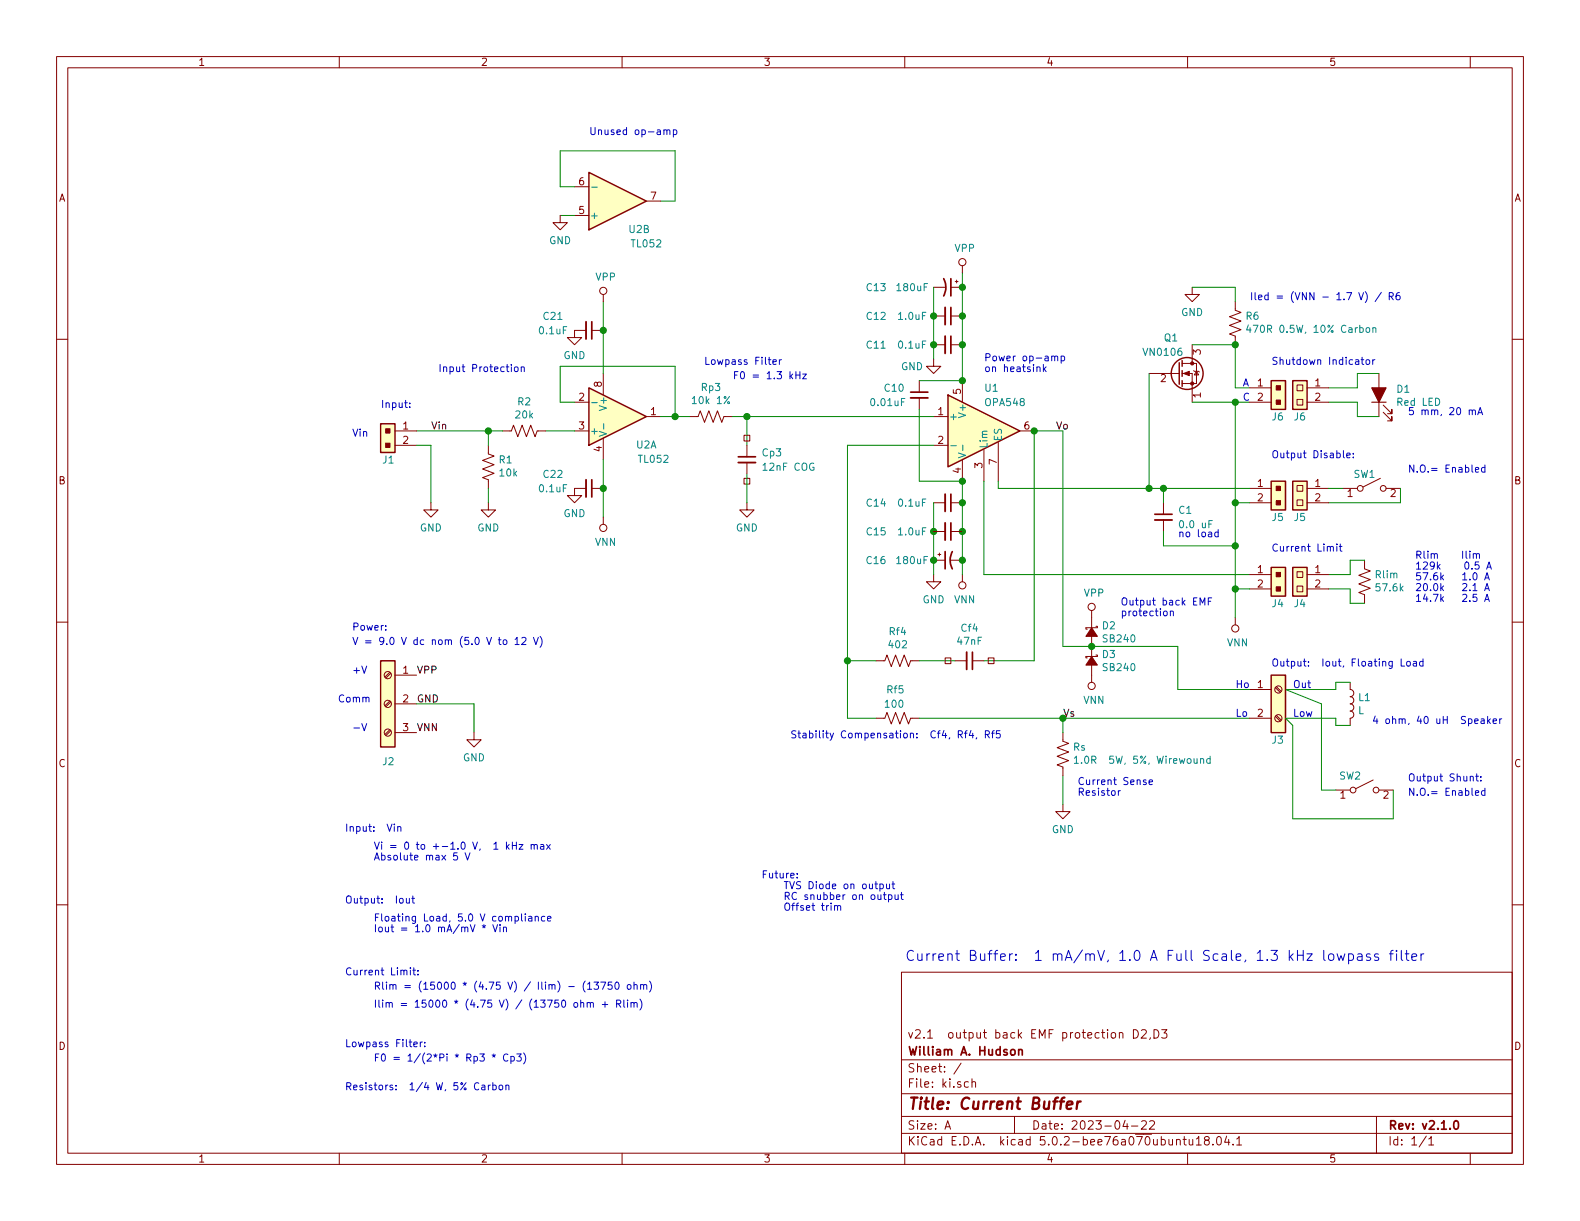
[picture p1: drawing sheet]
EESchema Schematic File Version 4
LIBS:ki-cache
EELAYER 26 0
EELAYER END
$Descr A 11000 8500
encoding utf-8
Sheet 1 1
Title "Current Buffer"
Date "2023-04-22"
Rev "v2.1.0"
Comp "William A. Hudson"
Comment1 "v2.1  output back EMF protection D2,D3"
Comment2 ""
Comment3 ""
Comment4 ""
$EndDescr
$Comp
L _Local:OPA548 U1
U 1 1
P 6800 3000
F 0 "U1" H 6850 3300 50  0000 L CNN
F 1 "OPA548" H 6850 3200 50  0000 L CNN
F 2 "TO-220-7" H 7150 2700 50  0001 C CNN
F 3 "http://www.analog.com/media/en/technical-documentation/data-sheets/AD8603_8607_8609.pdf" H 6800 3200 50  0001 C CNN
	1    6800 3000
	1    0    0    -1  
$EndComp
$Comp
L Device:C_Small C11
U 1 1
P 6600 2400
F 0 "C11" V 6600 1900 50  0000 C CNN
F 1 "0.1uF" V 6600 2150 50  0000 C CNN
F 2 "" H 6600 2400 50  0001 C CNN
F 3 "~" H 6600 2400 50  0001 C CNN
	1    6600 2400
	0    1    1    0   
$EndComp
$Comp
L Device:C_Small C14
U 1 1
P 6600 3500
F 0 "C14" V 6600 3000 50  0000 C CNN
F 1 "0.1uF" V 6600 3250 50  0000 C CNN
F 2 "" H 6600 3500 50  0001 C CNN
F 3 "~" H 6600 3500 50  0001 C CNN
	1    6600 3500
	0    1    1    0   
$EndComp
$Comp
L Device:CP1_Small C13
U 1 1
P 6600 2000
F 0 "C13" V 6600 1500 50  0000 C CNN
F 1 "180uF" V 6600 1750 50  0000 C CNN
F 2 "" H 6600 2000 50  0001 C CNN
F 3 "~" H 6600 2000 50  0001 C CNN
	1    6600 2000
	0    1    1    0   
$EndComp
$Comp
L Device:CP1_Small C16
U 1 1
P 6600 3900
F 0 "C16" V 6600 4400 50  0000 C CNN
F 1 "180uF" V 6600 4150 50  0000 C CNN
F 2 "" H 6600 3900 50  0001 C CNN
F 3 "~" H 6600 3900 50  0001 C CNN
	1    6600 3900
	0    -1   1    0   
$EndComp
$Comp
L Device:C_Small C10
U 1 1
P 6400 2750
F 0 "C10" H 6150 2800 50  0000 L CNN
F 1 "0.01uF" H 6050 2700 50  0000 L CNN
F 2 "" H 6400 2750 50  0001 C CNN
F 3 "~" H 6400 2750 50  0001 C CNN
	1    6400 2750
	1    0    0    -1  
$EndComp
$Comp
L Device:R_US Rf4
U 1 1
P 6250 4600
F 0 "Rf4" V 6045 4600 50  0000 C CNN
F 1 "402" V 6136 4600 50  0000 C CNN
F 2 "" V 6290 4590 50  0001 C CNN
F 3 "~" H 6250 4600 50  0001 C CNN
	1    6250 4600
	0    1    1    0   
$EndComp
$Comp
L Device:R_US Rs
U 1 1
P 7400 5250
F 0 "Rs" H 7332 5204 50  0000 R CNN
F 1 "1.0R  5W, 5%, Wirewound" H 7332 5295 50  0000 R CNN
F 2 "" V 7440 5240 50  0001 C CNN
F 3 "~" H 7400 5250 50  0001 C CNN
	1    7400 5250
	-1   0    0    1   
$EndComp
$Comp
L _Local:GND #PWR0101
U 1 1
P 6500 4000
F 0 "#PWR0101" H 6500 3750 50  0001 C CNN
F 1 "GND" H 6500 3827 50  0000 C CNN
F 2 "" H 6400 3650 50  0001 C CNN
F 3 "" H 6500 3750 50  0001 C CNN
	1    6500 4000
	1    0    0    -1  
$EndComp
$Comp
L _Local:VNN #PWR0102
U 1 1
P 6700 4000
F 0 "#PWR0102" H 6700 3750 50  0001 C CNN
F 1 "VNN" H 6717 3827 50  0000 C CNN
F 2 "" H 6700 4000 50  0001 C CNN
F 3 "" H 6700 4000 50  0001 C CNN
	1    6700 4000
	1    0    0    -1  
$EndComp
$Comp
L Device:R_US Rf5
U 1 1
P 6250 5000
F 0 "Rf5" V 6050 5050 50  0000 R CNN
F 1 "100" V 6150 5050 50  0000 R CNN
F 2 "" V 6290 4990 50  0001 C CNN
F 3 "~" H 6250 5000 50  0001 C CNN
	1    6250 5000
	0    1    1    0   
$EndComp
$Comp
L Device:C_Small Cf4
U 1 1
P 6750 4600
F 0 "Cf4" V 6521 4600 50  0000 C CNN
F 1 "47nF" V 6612 4600 50  0000 C CNN
F 2 "" H 6750 4600 50  0001 C CNN
F 3 "~" H 6750 4600 50  0001 C CNN
	1    6750 4600
	0    1    1    0   
$EndComp
Wire Wire Line
	7200 4600 6850 4600
Wire Wire Line
	6650 4600 6400 4600
Wire Wire Line
	6500 3100 5900 3100
Wire Wire Line
	6100 4600 5900 4600
Wire Wire Line
	7200 3000 7400 3000
Connection ~ 6700 3500
Wire Wire Line
	6700 3500 6700 3700
Connection ~ 6700 3700
Wire Wire Line
	6500 4000 6500 3900
Connection ~ 6500 3700
Wire Wire Line
	6500 3700 6500 3500
Wire Wire Line
	6400 3350 6700 3350
Connection ~ 6700 3350
Wire Wire Line
	6700 3350 6700 3500
Wire Wire Line
	6400 2650 6700 2650
Connection ~ 6700 2650
Wire Wire Line
	7400 3000 7400 4500
$Comp
L _Local:GND #PWR0104
U 1 1
P 6500 2500
F 0 "#PWR0104" H 6500 2250 50  0001 C CNN
F 1 "GND" H 6350 2450 50  0000 C CNN
F 2 "" H 6400 2150 50  0001 C CNN
F 3 "" H 6500 2250 50  0001 C CNN
	1    6500 2500
	1    0    0    -1  
$EndComp
Connection ~ 6700 2400
Wire Wire Line
	6700 2400 6700 2650
Wire Wire Line
	6500 2000 6500 2200
Connection ~ 6500 2400
Wire Wire Line
	6500 2400 6500 2500
$Comp
L _Local:VPP #PWR0105
U 1 1
P 6700 1900
F 0 "#PWR0105" H 6700 2150 50  0001 C CNN
F 1 "VPP" H 6717 2073 50  0000 C CNN
F 2 "" H 6700 1900 50  0001 C CNN
F 3 "" H 6700 1900 50  0001 C CNN
	1    6700 1900
	1    0    0    -1  
$EndComp
Wire Wire Line
	6700 1900 6700 2000
$Comp
L _Local:GND #PWR0106
U 1 1
P 7400 5600
F 0 "#PWR0106" H 7400 5350 50  0001 C CNN
F 1 "GND" H 7400 5427 50  0000 C CNN
F 2 "" H 7300 5250 50  0001 C CNN
F 3 "" H 7400 5350 50  0001 C CNN
	1    7400 5600
	1    0    0    -1  
$EndComp
$Comp
L Device:L L1
U 1 1
P 9400 4900
F 0 "L1" H 9453 4946 50  0000 L CNN
F 1 "L" H 9453 4855 50  0000 L CNN
F 2 "" H 9400 4900 50  0001 C CNN
F 3 "~" H 9400 4900 50  0001 C CNN
	1    9400 4900
	1    0    0    -1  
$EndComp
Wire Wire Line
	6400 2850 6400 3350
Text Label 7350 3000 0    50   ~ 0
Vo
Text Label 7400 5000 0    50   ~ 0
Vs
$Comp
L Device:R_US Rlim
U 1 1
P 9500 4050
F 0 "Rlim" H 9432 4004 50  0000 R CNN
F 1 "57.6k" H 9432 4095 50  0000 R CNN
F 2 "" V 9540 4040 50  0001 C CNN
F 3 "~" H 9500 4050 50  0001 C CNN
	1    9500 4050
	-1   0    0    1   
$EndComp
$Comp
L Switch:SW_SPST SW1
U 1 1
P 9550 3400
F 0 "SW1" H 9500 3500 50  0000 C CNN
F 1 "SW_SPST" H 9550 3544 50  0001 C CNN
F 2 "" H 9550 3400 50  0001 C CNN
F 3 "" H 9550 3400 50  0001 C CNN
	1    9550 3400
	1    0    0    -1  
$EndComp
Text Notes 9800 3300 0    50   ~ 0
N.O.= Enabled
$Comp
L _Local:Socket1 J?
U 1 1
P 6600 4600
F 0 "J?" H 6658 4646 50  0001 L CNN
F 1 "Socket1" H 6658 4555 50  0001 L CNN
F 2 "" H 6600 4600 50  0001 C CNN
F 3 "" H 6600 4600 50  0001 C CNN
	1    6600 4600
	1    0    0    -1  
$EndComp
$Comp
L _Local:Socket1 J?
U 1 1
P 6900 4600
F 0 "J?" H 6958 4646 50  0001 L CNN
F 1 "Socket1" H 6958 4555 50  0001 L CNN
F 2 "" H 6900 4600 50  0001 C CNN
F 3 "" H 6900 4600 50  0001 C CNN
	1    6900 4600
	1    0    0    -1  
$EndComp
Connection ~ 6700 2000
Wire Wire Line
	6700 2000 6700 2200
$Comp
L Device:C_Small C12
U 1 1
P 6600 2200
F 0 "C12" V 6600 1700 50  0000 C CNN
F 1 "1.0uF" V 6600 1950 50  0000 C CNN
F 2 "" H 6600 2200 50  0001 C CNN
F 3 "~" H 6600 2200 50  0001 C CNN
	1    6600 2200
	0    1    1    0   
$EndComp
Connection ~ 6700 2200
Wire Wire Line
	6700 2200 6700 2400
Connection ~ 6500 2200
Wire Wire Line
	6500 2200 6500 2400
Connection ~ 6500 3900
Wire Wire Line
	6500 3900 6500 3700
$Comp
L Device:C_Small C15
U 1 1
P 6600 3700
F 0 "C15" V 6600 3200 50  0000 C CNN
F 1 "1.0uF" V 6600 3450 50  0000 C CNN
F 2 "" H 6600 3700 50  0001 C CNN
F 3 "~" H 6600 3700 50  0001 C CNN
	1    6600 3700
	0    1    1    0   
$EndComp
Wire Wire Line
	6700 4000 6700 3900
Connection ~ 6700 3900
Wire Wire Line
	9750 3400 9750 3500
Wire Wire Line
	9750 3500 9250 3500
Wire Wire Line
	6400 5000 7400 5000
Wire Wire Line
	7400 5000 7400 5100
Wire Wire Line
	9300 4800 9300 4750
Wire Wire Line
	9300 4750 9400 4750
Wire Wire Line
	8950 4800 9300 4800
Wire Wire Line
	9300 5000 9300 5050
Wire Wire Line
	9300 5050 9400 5050
Text Notes 2450 4400 0    50   ~ 0
Power:
Text Notes 8850 3200 0    50   ~ 0
Output Disable:
Text Notes 8850 4650 0    50   ~ 0
Output:  Iout, Floating Load\n
Text Notes 9000 4800 0    50   ~ 0
Out
Text Notes 9000 5000 0    50   ~ 0
Low
Text Notes 2450 4700 0    50   ~ 0
+V
Text Notes 2450 5100 0    50   ~ 0
-V
Text Notes 2450 4500 0    50   ~ 0
V = 9.0 V dc nom (5.0 V to 12 V)
$Comp
L Device:C_Small C1
U 1 1
P 8100 3600
F 0 "C1" H 8200 3650 50  0000 L CNN
F 1 "0.0 uF" H 8200 3550 50  0000 L CNN
F 2 "" H 8100 3600 50  0001 C CNN
F 3 "~" H 8100 3600 50  0001 C CNN
	1    8100 3600
	1    0    0    -1  
$EndComp
Wire Wire Line
	7400 5400 7400 5600
Wire Wire Line
	6700 3700 6700 3900
Wire Wire Line
	6850 3350 6850 4000
Wire Wire Line
	6850 4000 8700 4000
Wire Wire Line
	9250 4000 9400 4000
Wire Wire Line
	9400 4000 9400 3900
Wire Wire Line
	9400 3900 9500 3900
Wire Wire Line
	9250 4100 9400 4100
Wire Wire Line
	9400 4100 9400 4200
Wire Wire Line
	9400 4200 9500 4200
Text Notes 6850 2600 0    50   ~ 0
Power op-amp\non heatsink
Text Notes 8850 3850 0    50   ~ 0
Current Limit
Text Notes 5300 6350 0    50   ~ 0
Future:\n    TVS Diode on output\n    RC snubber on output\n    Offset trim
Connection ~ 7200 3000
Connection ~ 7400 5000
$Comp
L Device:Q_NMOS_SGD Q1
U 1 1
P 8200 2600
F 0 "Q1" H 8100 2850 50  0000 L CNN
F 1 "VN0106" H 7950 2750 50  0000 L CNN
F 2 "" H 8400 2700 50  0001 C CNN
F 3 "~" H 8200 2600 50  0001 C CNN
	1    8200 2600
	1    0    0    -1  
$EndComp
$Comp
L Device:LED_ALT D1
U 1 1
P 9600 2750
F 0 "D1" V 9638 2632 50  0000 R CNN
F 1 "Red LED" V 9547 2632 50  0000 R CNN
F 2 "" H 9600 2750 50  0001 C CNN
F 3 "~" H 9600 2750 50  0001 C CNN
	1    9600 2750
	0    -1   -1   0   
$EndComp
$Comp
L Device:R_US R6
U 1 1
P 8600 2250
F 0 "R6" H 8532 2204 50  0000 R CNN
F 1 "470R 0.5W, 10% Carbon" H 8532 2295 50  0000 R CNN
F 2 "" V 8640 2240 50  0001 C CNN
F 3 "~" H 8600 2250 50  0001 C CNN
	1    8600 2250
	-1   0    0    1   
$EndComp
Wire Wire Line
	8300 2400 8600 2400
Wire Wire Line
	8600 2800 8700 2800
Wire Wire Line
	8600 2400 8600 2700
Wire Wire Line
	8600 2700 8700 2700
Connection ~ 8600 2400
Wire Wire Line
	8300 2800 8600 2800
Connection ~ 8600 2800
$Comp
L _Local:VNN #PWR?
U 1 1
P 8600 4300
F 0 "#PWR?" H 8600 4050 50  0001 C CNN
F 1 "VNN" H 8617 4127 50  0000 C CNN
F 2 "" H 8600 4300 50  0001 C CNN
F 3 "" H 8600 4300 50  0001 C CNN
	1    8600 4300
	1    0    0    -1  
$EndComp
Wire Wire Line
	8000 2600 8000 3400
Connection ~ 8000 3400
Wire Wire Line
	8000 3400 8100 3400
Wire Wire Line
	6950 3350 6950 3400
Wire Wire Line
	8600 2000 8600 2100
Wire Wire Line
	9250 2700 9450 2700
Wire Wire Line
	9450 2700 9450 2600
Wire Wire Line
	9450 2600 9600 2600
Wire Wire Line
	9250 2800 9450 2800
Wire Wire Line
	9450 2800 9450 2900
Wire Wire Line
	9450 2900 9600 2900
Wire Wire Line
	5900 3100 5900 4600
Wire Wire Line
	7200 3000 7200 4600
Wire Wire Line
	6100 5000 5900 5000
Wire Wire Line
	5900 5000 5900 4600
Connection ~ 5900 4600
$Comp
L Switch:SW_SPST SW2
U 1 1
P 9500 5500
F 0 "SW2" H 9400 5600 50  0000 C CNN
F 1 "SW_SPST" H 9500 5644 50  0001 C CNN
F 2 "" H 9500 5500 50  0001 C CNN
F 3 "" H 9500 5500 50  0001 C CNN
	1    9500 5500
	1    0    0    -1  
$EndComp
Text Notes 9800 5550 0    50   ~ 0
N.O.= Enabled
Wire Wire Line
	9700 5500 9700 5700
Text Notes 9800 5450 0    50   ~ 0
Output Shunt:
Text Notes 7500 5550 0    50   ~ 0
Current Sense\nResistor
Text Notes 8700 2100 0    50   ~ 0
Iled = (VNN - 1.7 V) / R6
Text Notes 2600 7100 0    50   ~ 0
Ilim = 15000 * (4.75 V) / (13750 ohm + Rlim)\n\n
Text Notes 9550 5050 0    50   ~ 0
4 ohm, 40 uH  Speaker
$Comp
L Amplifier_Operational:LM358 U2
U 1 1
P 4300 2900
F 0 "U2" H 4500 3100 50  0000 C CNN
F 1 "TL052" H 4550 3200 50  0000 C CNN
F 2 "" H 4300 2900 50  0001 C CNN
F 3 "http://www.ti.com/lit/ds/symlink/lm2904-n.pdf" H 4300 2900 50  0001 C CNN
	1    4300 2900
	1    0    0    1   
$EndComp
$Comp
L Amplifier_Operational:LM358 U2
U 2 1
P 4300 1400
F 0 "U2" H 4450 1600 50  0000 C CNN
F 1 "TL052" H 4500 1700 50  0000 C CNN
F 2 "" H 4300 1400 50  0001 C CNN
F 3 "http://www.ti.com/lit/ds/symlink/lm2904-n.pdf" H 4300 1400 50  0001 C CNN
	2    4300 1400
	1    0    0    1   
$EndComp
$Comp
L Amplifier_Operational:LM358 U?
U 3 1
P 4300 2900
F 0 "U?" H 4258 2946 50  0001 L CNN
F 1 "LM358" H 4258 2855 50  0001 L CNN
F 2 "" H 4300 2900 50  0001 C CNN
F 3 "http://www.ti.com/lit/ds/symlink/lm2904-n.pdf" H 4300 2900 50  0001 C CNN
	3    4300 2900
	1    0    0    -1  
$EndComp
Wire Wire Line
	4000 2800 3900 2800
Wire Wire Line
	3900 2800 3900 2550
Wire Wire Line
	3900 2550 4700 2550
Wire Wire Line
	4700 2550 4700 2900
Wire Wire Line
	4700 2900 4600 2900
$Comp
L Device:R_US R2
U 1 1
P 3650 3000
F 0 "R2" V 3445 3000 50  0000 C CNN
F 1 "20k" V 3536 3000 50  0000 C CNN
F 2 "" V 3690 2990 50  0001 C CNN
F 3 "~" H 3650 3000 50  0001 C CNN
	1    3650 3000
	0    1    1    0   
$EndComp
$Comp
L Device:R_US R1
U 1 1
P 3400 3250
F 0 "R1" H 3332 3204 50  0000 R CNN
F 1 "10k" H 3332 3295 50  0000 R CNN
F 2 "" V 3440 3240 50  0001 C CNN
F 3 "~" H 3400 3250 50  0001 C CNN
	1    3400 3250
	-1   0    0    1   
$EndComp
$Comp
L Device:R_US Rp3
U 1 1
P 4950 2900
F 0 "Rp3" V 4745 2900 50  0000 C CNN
F 1 "10k 1%" V 4836 2900 50  0000 C CNN
F 2 "" V 4990 2890 50  0001 C CNN
F 3 "~" H 4950 2900 50  0001 C CNN
	1    4950 2900
	0    1    1    0   
$EndComp
$Comp
L Device:C_Small Cp3
U 1 1
P 5200 3200
F 0 "Cp3" H 5300 3250 50  0000 L CNN
F 1 "12nF COG" H 5300 3150 50  0000 L CNN
F 2 "" H 5200 3200 50  0001 C CNN
F 3 "~" H 5200 3200 50  0001 C CNN
	1    5200 3200
	1    0    0    -1  
$EndComp
$Comp
L _Local:GND #PWR?
U 1 1
P 3400 3500
F 0 "#PWR?" H 3400 3250 50  0001 C CNN
F 1 "GND" H 3400 3327 50  0000 C CNN
F 2 "" H 3300 3150 50  0001 C CNN
F 3 "" H 3400 3250 50  0001 C CNN
	1    3400 3500
	1    0    0    -1  
$EndComp
$Comp
L _Local:GND #PWR?
U 1 1
P 5200 3500
F 0 "#PWR?" H 5200 3250 50  0001 C CNN
F 1 "GND" H 5200 3327 50  0000 C CNN
F 2 "" H 5100 3150 50  0001 C CNN
F 3 "" H 5200 3250 50  0001 C CNN
	1    5200 3500
	1    0    0    -1  
$EndComp
Wire Wire Line
	2900 3000 3400 3000
Wire Wire Line
	3400 3000 3400 3100
Connection ~ 3400 3000
Wire Wire Line
	3400 3000 3500 3000
Wire Wire Line
	3800 3000 4000 3000
Wire Wire Line
	4700 2900 4800 2900
Connection ~ 4700 2900
Wire Wire Line
	5100 2900 5200 2900
Wire Wire Line
	5200 2900 5200 3100
Connection ~ 5200 2900
$Comp
L _Local:Socket1 J?
U 1 1
P 5200 3350
F 0 "J?" H 5258 3396 50  0001 L CNN
F 1 "Socket1" H 5258 3305 50  0001 L CNN
F 2 "" H 5200 3350 50  0001 C CNN
F 3 "" H 5200 3350 50  0001 C CNN
	1    5200 3350
	1    0    0    -1  
$EndComp
$Comp
L _Local:Socket1 J?
U 1 1
P 5200 3050
F 0 "J?" H 5258 3096 50  0001 L CNN
F 1 "Socket1" H 5258 3005 50  0001 L CNN
F 2 "" H 5200 3050 50  0001 C CNN
F 3 "" H 5200 3050 50  0001 C CNN
	1    5200 3050
	1    0    0    -1  
$EndComp
Wire Wire Line
	4600 1400 4700 1400
Wire Wire Line
	4700 1400 4700 1050
Wire Wire Line
	4700 1050 3900 1050
Wire Wire Line
	3900 1050 3900 1300
Wire Wire Line
	3900 1300 4000 1300
Wire Wire Line
	4000 1500 3900 1500
$Comp
L Device:C_Small C21
U 1 1
P 4100 2300
F 0 "C21" V 4000 2050 50  0000 C CNN
F 1 "0.1uF" V 4100 2050 50  0000 C CNN
F 2 "" H 4100 2300 50  0001 C CNN
F 3 "~" H 4100 2300 50  0001 C CNN
	1    4100 2300
	0    1    1    0   
$EndComp
$Comp
L Device:C_Small C22
U 1 1
P 4100 3400
F 0 "C22" V 4000 3150 50  0000 C CNN
F 1 "0.1uF" V 4100 3150 50  0000 C CNN
F 2 "" H 4100 3400 50  0001 C CNN
F 3 "~" H 4100 3400 50  0001 C CNN
	1    4100 3400
	0    1    1    0   
$EndComp
Wire Wire Line
	4200 2600 4200 2300
Connection ~ 4200 2300
Wire Wire Line
	4200 2300 4200 2100
Wire Wire Line
	4200 3600 4200 3400
Connection ~ 4200 3400
Wire Wire Line
	4200 3400 4200 3200
$Comp
L _Local:VPP #PWR?
U 1 1
P 4200 2100
F 0 "#PWR?" H 4200 2350 50  0001 C CNN
F 1 "VPP" H 4217 2273 50  0000 C CNN
F 2 "" H 4200 2100 50  0001 C CNN
F 3 "" H 4200 2100 50  0001 C CNN
	1    4200 2100
	1    0    0    -1  
$EndComp
$Comp
L _Local:VNN #PWR?
U 1 1
P 4200 3600
F 0 "#PWR?" H 4200 3350 50  0001 C CNN
F 1 "VNN" H 4217 3427 50  0000 C CNN
F 2 "" H 4200 3600 50  0001 C CNN
F 3 "" H 4200 3600 50  0001 C CNN
	1    4200 3600
	1    0    0    -1  
$EndComp
$Comp
L _Local:GND #PWR?
U 1 1
P 4000 3400
F 0 "#PWR?" H 4000 3150 50  0001 C CNN
F 1 "GND" H 4000 3227 50  0000 C CNN
F 2 "" H 3900 3050 50  0001 C CNN
F 3 "" H 4000 3150 50  0001 C CNN
	1    4000 3400
	1    0    0    -1  
$EndComp
$Comp
L _Local:GND #PWR?
U 1 1
P 4000 2300
F 0 "#PWR?" H 4000 2050 50  0001 C CNN
F 1 "GND" H 4000 2127 50  0000 C CNN
F 2 "" H 3900 1950 50  0001 C CNN
F 3 "" H 4000 2050 50  0001 C CNN
	1    4000 2300
	1    0    0    -1  
$EndComp
Wire Wire Line
	3400 3400 3400 3500
Wire Wire Line
	5200 3300 5200 3500
$Comp
L _Local:Header_M1x02 J4
U 1 1
P 8900 4000
F 0 "J4" H 8850 3800 50  0000 L CNN
F 1 "Header_M1x02" H 8850 3700 50  0001 L CNN
F 2 "" H 8900 4000 50  0001 C CNN
F 3 "" H 8900 4000 50  0001 C CNN
	1    8900 4000
	1    0    0    -1  
$EndComp
$Comp
L _Local:Header_F1x02 J4
U 1 1
P 9050 4000
F 0 "J4" H 9050 3800 50  0000 C CNN
F 1 "Header_F1x02" H 8970 4126 50  0001 C CNN
F 2 "" H 9050 4000 50  0001 C CNN
F 3 "" H 9050 4000 50  0001 C CNN
	1    9050 4000
	-1   0    0    -1  
$EndComp
$Comp
L _Local:Header_M1x02 J5
U 1 1
P 8900 3400
F 0 "J5" H 8850 3200 50  0000 L CNN
F 1 "Header_M1x02" H 8850 3100 50  0001 L CNN
F 2 "" H 8900 3400 50  0001 C CNN
F 3 "" H 8900 3400 50  0001 C CNN
	1    8900 3400
	1    0    0    -1  
$EndComp
Wire Wire Line
	8600 2800 8600 3500
$Comp
L _Local:Header_F1x02 J5
U 1 1
P 9050 3400
F 0 "J5" H 9050 3200 50  0000 C CNN
F 1 "Header_F1x02" H 8970 3526 50  0001 C CNN
F 2 "" H 9050 3400 50  0001 C CNN
F 3 "" H 9050 3400 50  0001 C CNN
	1    9050 3400
	-1   0    0    -1  
$EndComp
Wire Wire Line
	9250 3400 9350 3400
Wire Wire Line
	8600 3500 8700 3500
Connection ~ 8600 3500
Wire Wire Line
	8600 3500 8600 3800
Wire Wire Line
	8600 4100 8700 4100
Connection ~ 8600 4100
Wire Wire Line
	8600 4100 8600 4300
$Comp
L _Local:Header_M1x02 J6
U 1 1
P 8900 2700
F 0 "J6" H 8850 2500 50  0000 L CNN
F 1 "Header_M1x02" H 8850 2400 50  0001 L CNN
F 2 "" H 8900 2700 50  0001 C CNN
F 3 "" H 8900 2700 50  0001 C CNN
	1    8900 2700
	1    0    0    -1  
$EndComp
$Comp
L _Local:Header_F1x02 J6
U 1 1
P 9050 2700
F 0 "J6" H 9050 2500 50  0000 C CNN
F 1 "Header_F1x02" H 8970 2826 50  0001 C CNN
F 2 "" H 9050 2700 50  0001 C CNN
F 3 "" H 9050 2700 50  0001 C CNN
	1    9050 2700
	-1   0    0    -1  
$EndComp
Wire Wire Line
	8950 4800 9200 4900
Wire Wire Line
	9200 4900 9200 5500
Wire Wire Line
	7400 5000 8700 5000
Wire Wire Line
	9000 5700 9700 5700
Wire Wire Line
	9200 5500 9300 5500
$Comp
L _Local:Screw_TermB_01x03 J2
U 1 1
P 2700 4700
F 0 "J2" H 2650 4100 50  0000 L CNN
F 1 "Screw_TermB_01x03" H 2779 4451 50  0001 L CNN
F 2 "" H 2700 4500 50  0001 C CNN
F 3 "" H 2700 4500 50  0001 C CNN
	1    2700 4700
	-1   0    0    -1  
$EndComp
$Comp
L _Local:Screw_TermB_01x02 J3
U 1 1
P 8900 4800
F 0 "J3" H 8850 4450 50  0000 L CNN
F 1 "Screw_TermB_01x02" H 8979 4701 50  0001 L CNN
F 2 "" H 8900 4800 50  0001 C CNN
F 3 "" H 8900 4800 50  0001 C CNN
	1    8900 4800
	1    0    0    -1  
$EndComp
Text Label 2900 4700 0    50   ~ 0
VPP
Text Label 2900 5100 0    50   ~ 0
VNN
Wire Wire Line
	2900 4900 3300 4900
Wire Wire Line
	3300 4900 3300 5100
Text Label 2900 4900 0    50   ~ 0
GND
$Comp
L _Local:GND #PWR?
U 1 1
P 3300 5100
F 0 "#PWR?" H 3300 4850 50  0001 C CNN
F 1 "GND" H 3300 4927 50  0000 C CNN
F 2 "" H 3200 4750 50  0001 C CNN
F 3 "" H 3300 4850 50  0001 C CNN
	1    3300 5100
	1    0    0    -1  
$EndComp
Wire Wire Line
	8950 5000 9300 5000
Wire Wire Line
	8950 5000 9000 5050
Wire Wire Line
	9000 5050 9000 5700
Text Notes 2350 4900 0    50   ~ 0
Comm
Text Notes 2650 2850 0    50   ~ 0
Input:
Wire Wire Line
	5200 2900 6500 2900
$Comp
L _Local:Header_M1x02 J1
U 1 1
P 2700 3000
F 0 "J1" H 2650 2800 50  0000 L CNN
F 1 "Header_M1x02" H 2650 2700 50  0001 L CNN
F 2 "" H 2700 3000 50  0001 C CNN
F 3 "" H 2700 3000 50  0001 C CNN
	1    2700 3000
	-1   0    0    -1  
$EndComp
Wire Wire Line
	2900 3100 3000 3100
Wire Wire Line
	3000 3100 3000 3500
$Comp
L _Local:GND #PWR?
U 1 1
P 3000 3500
F 0 "#PWR?" H 3000 3250 50  0001 C CNN
F 1 "GND" H 3000 3327 50  0000 C CNN
F 2 "" H 2900 3150 50  0001 C CNN
F 3 "" H 3000 3250 50  0001 C CNN
	1    3000 3500
	1    0    0    -1  
$EndComp
$Comp
L _Local:GND #PWR?
U 1 1
P 3900 1500
F 0 "#PWR?" H 3900 1250 50  0001 C CNN
F 1 "GND" H 3900 1327 50  0000 C CNN
F 2 "" H 3800 1150 50  0001 C CNN
F 3 "" H 3900 1250 50  0001 C CNN
	1    3900 1500
	1    0    0    -1  
$EndComp
Text Notes 8850 2550 0    50   ~ 0
Shutdown Indicator
Text Notes 4100 950  0    50   ~ 0
Unused op-amp
Text Notes 3050 2600 0    50   ~ 0
Input Protection
Text Notes 4900 2550 0    50   ~ 0
Lowpass Filter
Text Notes 9850 4200 0    50   ~ 0
Rlim    Ilim\n129k    0.5 A\n57.6k   1.0 A\n20.0k   2.1 A\n14.7k   2.5 A
Text Notes 5500 5150 0    50   ~ 0
Stability Compensation:  Cf4, Rf4, Rf5
Text Notes 2600 6900 0    50   ~ 0
Rlim = (15000 * (4.75 V) / Ilim) - (13750 ohm)
Text Notes 2400 6800 0    50   ~ 0
Current Limit:
Text Notes 2400 7300 0    50   ~ 0
Lowpass Filter:  
Text Notes 2600 7400 0    50   ~ 0
F0 = 1/(2*Pi * Rp3 * Cp3)
Text Notes 5100 2650 0    50   ~ 0
F0 = 1.3 kHz
Text Notes 2400 5800 0    50   ~ 0
Input:  Vin
Text Notes 2600 6000 0    50   ~ 0
Vi = 0 to +-1.0 V,  1 kHz max\nAbsolute max 5 V
Text Notes 2400 6300 0    50   ~ 0
Output:  Iout
Text Notes 2600 6500 0    50   ~ 0
Floating Load, 5.0 V compliance\nIout = 1.0 mA/mV * Vin
Text Notes 2450 3050 0    50   ~ 0
Vin
Text Label 3000 3000 0    50   ~ 0
Vin
Wire Wire Line
	6950 3400 8000 3400
Wire Wire Line
	8100 3500 8100 3400
Connection ~ 8100 3400
Wire Wire Line
	8100 3400 8700 3400
Wire Wire Line
	8100 3800 8600 3800
Wire Wire Line
	8100 3700 8100 3800
Connection ~ 8600 3800
Wire Wire Line
	8600 3800 8600 4100
Text Notes 8200 3750 0    50   ~ 0
no load
$Comp
L _Local:GND #PWR?
U 1 1
P 8300 2000
F 0 "#PWR?" H 8300 1750 50  0001 C CNN
F 1 "GND" H 8300 1827 50  0000 C CNN
F 2 "" H 8200 1650 50  0001 C CNN
F 3 "" H 8300 1750 50  0001 C CNN
	1    8300 2000
	1    0    0    -1  
$EndComp
Wire Wire Line
	8600 2000 8300 2000
Text Notes 9800 2900 0    50   ~ 0
5 mm, 20 mA
Text Notes 6300 6700 0    70   ~ 0
Current Buffer:  1 mA/mV, 1.0 A Full Scale, 1.3 kHz lowpass filter
Text Notes 2400 7600 0    50   ~ 0
Resistors:  1/4 W, 5% Carbon
Text Notes 8650 2700 0    50   ~ 0
A
Text Notes 8650 2800 0    50   ~ 0
C
$Comp
L Device:D_Schottky_Small_ALT D2
U 1 1
P 7600 4400
F 0 "D2" V 7554 4468 50  0000 L CNN
F 1 "SB240" V 7645 4468 50  0000 L CNN
F 2 "" V 7600 4400 50  0001 C CNN
F 3 "~" V 7600 4400 50  0001 C CNN
	1    7600 4400
	0    1    1    0   
$EndComp
$Comp
L Device:D_Schottky_Small_ALT D3
U 1 1
P 7600 4600
F 0 "D3" V 7554 4668 50  0000 L CNN
F 1 "SB240" V 7645 4668 50  0000 L CNN
F 2 "" V 7600 4600 50  0001 C CNN
F 3 "~" V 7600 4600 50  0001 C CNN
	1    7600 4600
	0    1    1    0   
$EndComp
Wire Wire Line
	7600 4500 8200 4500
Wire Wire Line
	8200 4500 8200 4800
Wire Wire Line
	8200 4800 8700 4800
Connection ~ 7600 4500
$Comp
L _Local:VNN #PWR?
U 1 1
P 7600 4700
F 0 "#PWR?" H 7600 4450 50  0001 C CNN
F 1 "VNN" H 7617 4527 50  0000 C CNN
F 2 "" H 7600 4700 50  0001 C CNN
F 3 "" H 7600 4700 50  0001 C CNN
	1    7600 4700
	1    0    0    -1  
$EndComp
$Comp
L _Local:VPP #PWR?
U 1 1
P 7600 4300
F 0 "#PWR?" H 7600 4550 50  0001 C CNN
F 1 "VPP" H 7617 4473 50  0000 C CNN
F 2 "" H 7600 4300 50  0001 C CNN
F 3 "" H 7600 4300 50  0001 C CNN
	1    7600 4300
	1    0    0    -1  
$EndComp
Text Notes 7800 4300 0    50   ~ 0
Output back EMF\nprotection
Wire Wire Line
	7400 4500 7600 4500
Text Notes 8600 4800 0    50   ~ 0
Ho
Text Notes 8600 5000 0    50   ~ 0
Lo
$EndSCHEMATC
